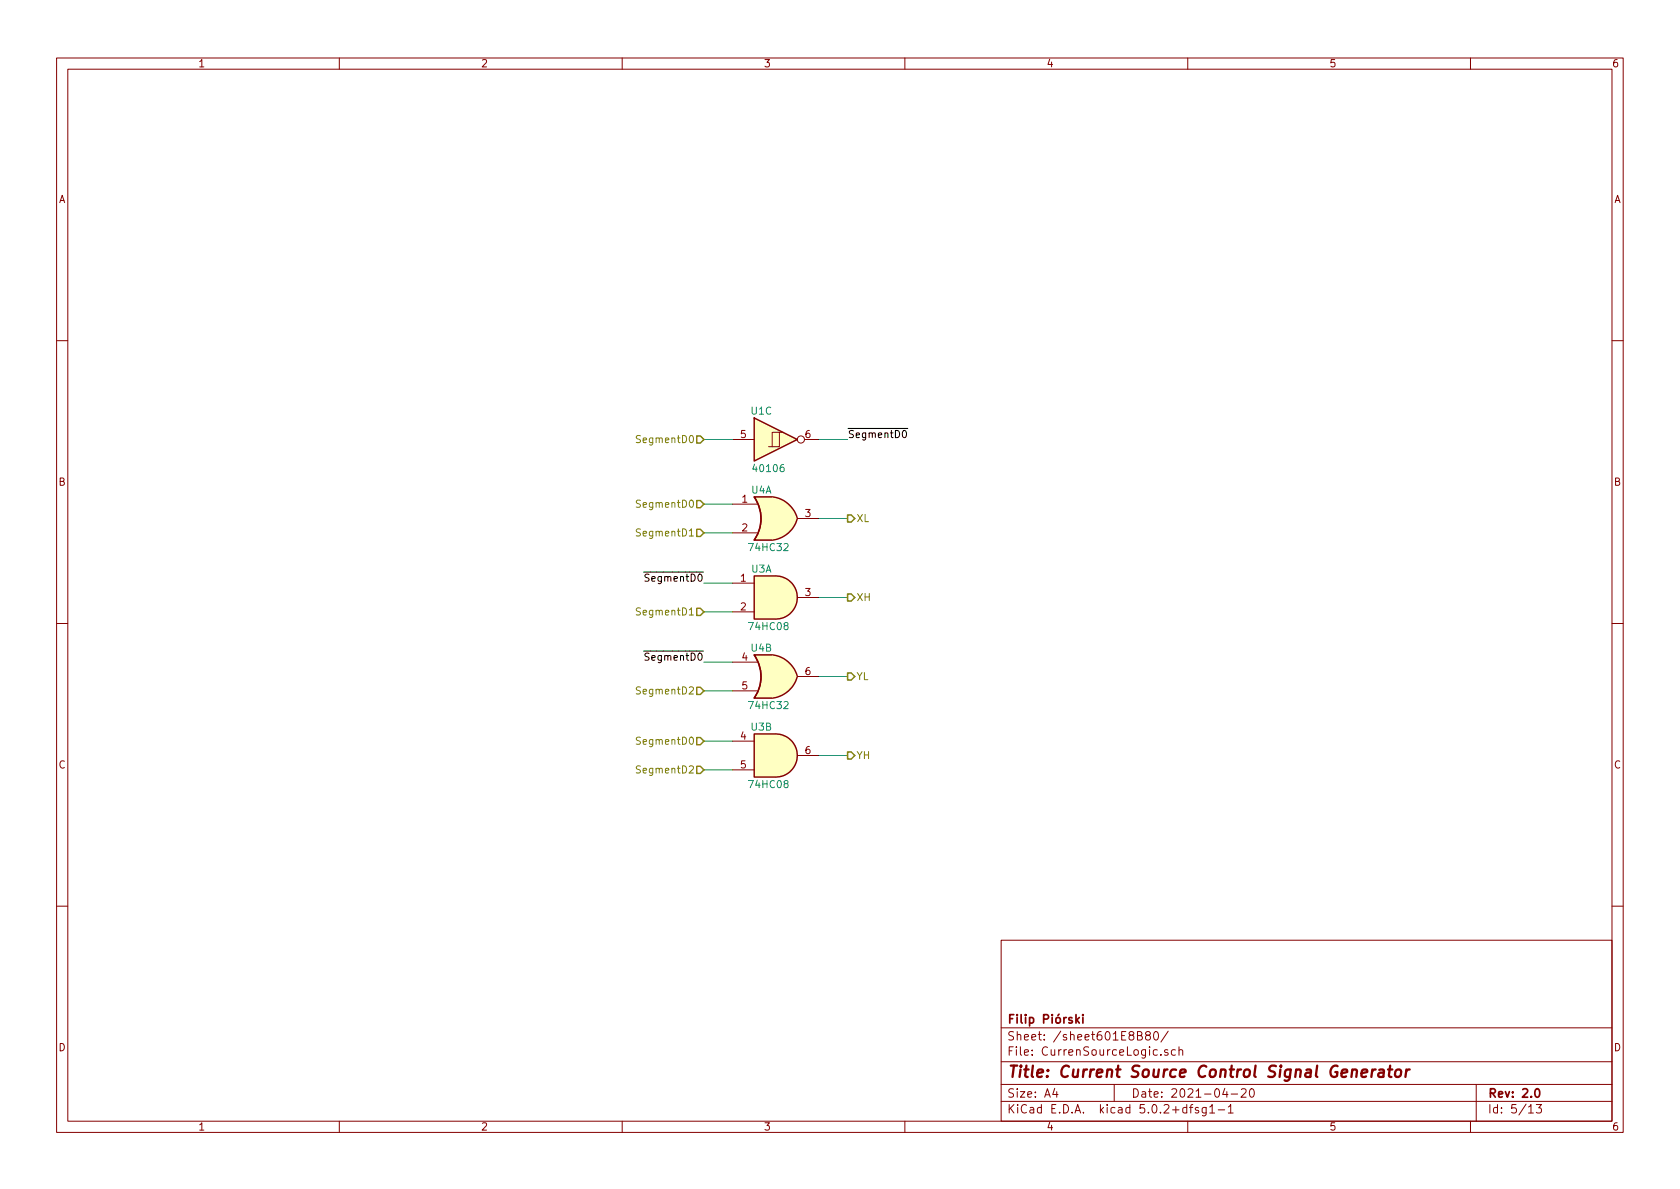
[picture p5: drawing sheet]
EESchema Schematic File Version 4
LIBS:XYgen-cache
EELAYER 26 0
EELAYER END
$Descr A4 11693 8268
encoding utf-8
Sheet 5 13
Title "Current Source Control Signal Generator"
Date "2021-04-20"
Rev "2.0"
Comp "Filip Piórski"
Comment1 ""
Comment2 ""
Comment3 ""
Comment4 ""
$EndDescr
$Comp
L 74xx:74LS08 U?
U 1 1
P 5400 4150
AR Path="/60319133" Ref="U?"  Part="1" 
AR Path="/602EAD78/60319133" Ref="U?"  Part="1" 
AR Path="/601DE80D/602EAD78/60319133" Ref="U?"  Part="1" 
AR Path="/601E8CBD/60319133" Ref="U3"  Part="1" 
F 0 "U3" H 5300 4350 50  0000 C CNN
F 1 "74HC08" H 5350 3950 50  0000 C CNN
F 2 "Package_SO:TSSOP-14_4.4x5mm_P0.65mm" H 5400 4150 50  0001 C CNN
F 3 "http://www.ti.com/lit/gpn/sn74LS08" H 5400 4150 50  0001 C CNN
	1    5400 4150
	1    0    0    -1  
$EndComp
$Comp
L 74xx:74LS08 U?
U 2 1
P 5400 5250
AR Path="/6031913A" Ref="U?"  Part="2" 
AR Path="/602EAD78/6031913A" Ref="U?"  Part="2" 
AR Path="/601DE80D/602EAD78/6031913A" Ref="U?"  Part="2" 
AR Path="/601E8CBD/6031913A" Ref="U3"  Part="2" 
F 0 "U3" H 5300 5450 50  0000 C CNN
F 1 "74HC08" H 5350 5050 50  0000 C CNN
F 2 "Package_SO:TSSOP-14_4.4x5mm_P0.65mm" H 5400 5250 50  0001 C CNN
F 3 "http://www.ti.com/lit/gpn/sn74LS08" H 5400 5250 50  0001 C CNN
	2    5400 5250
	1    0    0    -1  
$EndComp
$Comp
L 74xx:74LS32 U?
U 1 1
P 5400 3600
AR Path="/60319141" Ref="U?"  Part="1" 
AR Path="/602EAD78/60319141" Ref="U?"  Part="1" 
AR Path="/601DE80D/602EAD78/60319141" Ref="U?"  Part="1" 
AR Path="/601E8CBD/60319141" Ref="U4"  Part="1" 
F 0 "U4" H 5300 3800 50  0000 C CNN
F 1 "74HC32" H 5350 3400 50  0000 C CNN
F 2 "Package_SO:TSSOP-14_4.4x5mm_P0.65mm" H 5400 3600 50  0001 C CNN
F 3 "http://www.ti.com/lit/gpn/sn74LS32" H 5400 3600 50  0001 C CNN
	1    5400 3600
	1    0    0    -1  
$EndComp
$Comp
L 74xx:74LS32 U?
U 2 1
P 5400 4700
AR Path="/60319148" Ref="U?"  Part="2" 
AR Path="/602EAD78/60319148" Ref="U?"  Part="2" 
AR Path="/601DE80D/602EAD78/60319148" Ref="U?"  Part="2" 
AR Path="/601E8CBD/60319148" Ref="U4"  Part="2" 
F 0 "U4" H 5300 4900 50  0000 C CNN
F 1 "74HC32" H 5350 4500 50  0000 C CNN
F 2 "Package_SO:TSSOP-14_4.4x5mm_P0.65mm" H 5400 4700 50  0001 C CNN
F 3 "http://www.ti.com/lit/gpn/sn74LS32" H 5400 4700 50  0001 C CNN
	2    5400 4700
	1    0    0    -1  
$EndComp
$Comp
L 4xxx:40106 U?
U 3 1
P 5400 3050
AR Path="/6031914F" Ref="U?"  Part="3" 
AR Path="/602EAD78/6031914F" Ref="U?"  Part="3" 
AR Path="/601DE80D/602EAD78/6031914F" Ref="U?"  Part="3" 
AR Path="/601E8CBD/6031914F" Ref="U1"  Part="3" 
F 0 "U1" H 5300 3250 50  0000 C CNN
F 1 "40106" H 5350 2850 50  0000 C CNN
F 2 "Package_SO:TSSOP-14_4.4x5mm_P0.65mm" H 5400 3050 50  0001 C CNN
F 3 "http://www.nxp.com/documents/data_sheet/HEF40106B.pdf" H 5400 3050 50  0001 C CNN
	3    5400 3050
	1    0    0    -1  
$EndComp
Wire Wire Line
	5100 4800 4900 4800
Wire Wire Line
	4900 3050 5100 3050
Wire Wire Line
	5900 3600 5700 3600
Wire Wire Line
	5900 3050 5700 3050
Text Label 5900 3050 0    50   ~ 0
~SegmentD0
Wire Wire Line
	4900 3500 5100 3500
Wire Wire Line
	4900 3700 5100 3700
Text Label 4900 4050 2    50   ~ 0
~SegmentD0
Wire Wire Line
	4900 4050 5100 4050
Wire Wire Line
	4900 4250 5100 4250
Wire Wire Line
	5900 4150 5700 4150
Text Label 4900 4600 2    50   ~ 0
~SegmentD0
Wire Wire Line
	4900 4600 5100 4600
Wire Wire Line
	5100 5350 4900 5350
Wire Wire Line
	4900 5150 5100 5150
Wire Wire Line
	5900 4700 5700 4700
Wire Wire Line
	5900 5250 5700 5250
Text HLabel 4900 3050 0    50   Input ~ 0
SegmentD0
Text HLabel 4900 3700 0    50   Input ~ 0
SegmentD1
Text HLabel 4900 4250 0    50   Input ~ 0
SegmentD1
Text HLabel 4900 4800 0    50   Input ~ 0
SegmentD2
Text HLabel 4900 5350 0    50   Input ~ 0
SegmentD2
Text HLabel 4900 3500 0    50   Input ~ 0
SegmentD0
Text HLabel 4900 5150 0    50   Input ~ 0
SegmentD0
Text HLabel 5900 3600 2    50   Output ~ 0
XL
Text HLabel 5900 4150 2    50   Output ~ 0
XH
Text HLabel 5900 4700 2    50   Output ~ 0
YL
Text HLabel 5900 5250 2    50   Output ~ 0
YH
$EndSCHEMATC
